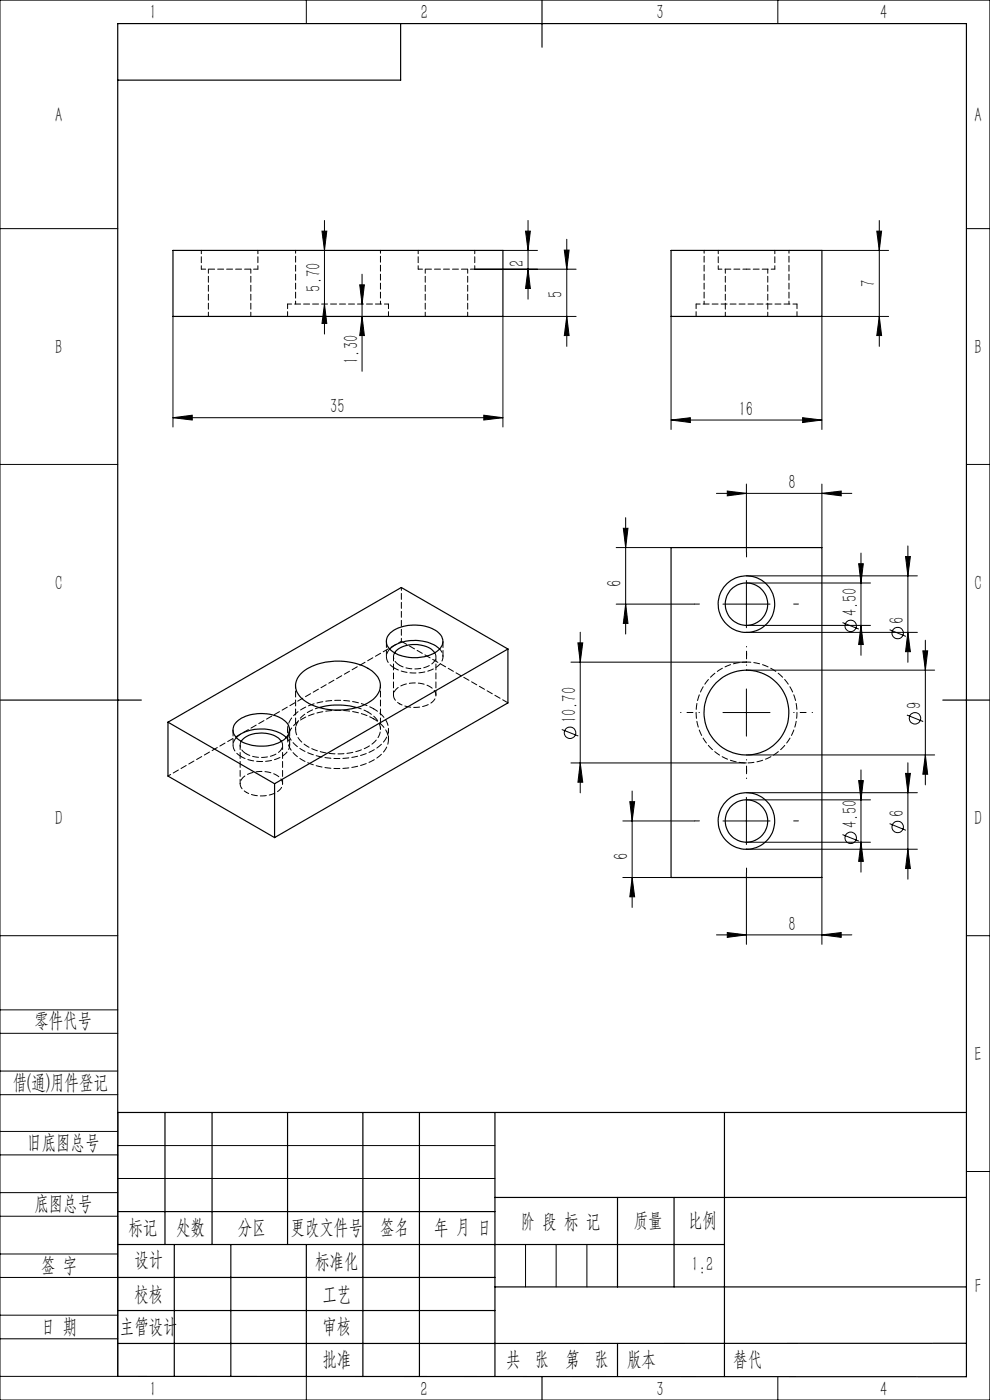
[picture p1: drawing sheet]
<svg xmlns="http://www.w3.org/2000/svg" width="210mm" height="297mm" viewBox="0 0 210 297" stroke-linecap="round" stroke-linejoin="round" font-family="sans-serif">
<g fill="none" stroke="#000" stroke-width=".21">
<path d="M0 0h210v297h-210zM65 0v5M165 0v5M0 48.5h25M68.3 49h1l-.5 4.1zM68.8 46.8v24.1M76.8 58.2v20.6M100.7 57.1h21.5M106.7 53.1h7.3M111.5 49h1l-.5 4.1zM112 57.1l.5 4.1h-1zM112 46.8v16.7"/>
<path d="M119.7 53.1h1l-.5 4zM120.2 50.8v22.7M174.3 53.1h14.2M186 49h1l-.5 4.1zM186.5 46.8v26.7M205 48.5h5M36.7 67.1v23.5M68.8 64.5l.5 4.1h-1zM76.3 60.4h1l-.5 4.1zM76.8 67.1l.5 4.1h-1zM120.2 67.1l.5 4.1h-1zM122.2 67.1h-15.5v23.5"/>
<path d="M142.3 67.1v24M186.5 67.1l.5 4.1h-1zM188.5 67.1h-14.2v24M0 98.5h25M36.7 88.6l4.1-.5v1zM36.7 88.6h70M102.6 88.1l4.1 .5-4.1 .5zM142.3 89.1l4.1-.5v1zM142.3 89.1h32M170.3 88.6l4 .5-4 .5zM205 98.5h5M130.7 116.2h11.6"/>
<path d="M132.2 112.1h1l-.5 4.1zM132.7 109.8v24.7M152 104.7h28.7M154.3 104.2l4 .5-4 .5zM158.3 102.7v14.5M174.3 104.7l4.1-.5v1zM174.3 102.7v13.5M182.1 119.6h1l-.5 4.1zM182.6 117.3v21.7M192.1 118.1h1l-.5 4.1zM192.6 115.8v24.7M122.6 136.4h1l-.5 4.1z"/>
<path d="M123.1 134.1v34.1M130.7 128.2h16.7M132.7 128.2l.5 4.1h-1zM153.4 128.2h9.9M158.3 123.2v10M158.3 134.2h36.3M158.3 122.2h36.3M158.3 132.7h26.3M158.3 123.7h26.3M178.7 132.1l3.5 1.4M182.6 132.7l.5 4h-1zM188.7 133.6l3.5 1.4"/>
<path d="M192.6 134.2l.5 4.1h-1zM195.8 138.1h1l-.5 4.1zM196.3 135.8v30.7M119.2 154.8l3.5 1.3M121.1 140.5h37.2M153.4 151.2h9.9M158.3 146.2v10M158.3 142.2h40M192.4 151.7l3.4 1.4M121.1 161.9h37.2M123.1 161.9l.5 4h-1zM132.1 174.2h15.3"/>
<path d="M133.6 170.1h1l-.5 4.1zM134.1 167.8v24.7M153.4 174.2h9.9M158.3 169.2v10M158.3 160.2h40M158.3 168.2h36.3M158.3 178.7h26.3M158.3 169.7h26.3M178.7 177.1l3.5 1.3M182.1 165.6h1l-.5 4.1zM182.6 178.7l.5 4h-1zM182.6 163.3v21.7"/>
<path d="M188.7 174.7l3.5 1.4M192.1 164.1h1l-.5 4.1zM192.6 161.8v24.7M196.3 160.2l.5 4h-1zM0 198.5h25M132.1 186.2h10.2M134.1 186.2l.5 4h-1zM152 198.3h28.7M154.3 197.8l4 .5-4 .6zM158.3 185.2v15.1M158.3 180.2h36.3M174.3 198.3l4.1-.5v1.1z"/>
<path d="M174.3 186.2v14.1M192.6 180.2l.5 4.1h-1zM205 198.5h5M0 214.2h25M0 219.2h25M0 232.2h25M0 227.2h25M25 236v56h-25M0 245h25M0 240h25M0 258h25M0 253h25"/>
<path d="M25 243h80M25 250h80M205 248.5h5M0 271h25M0 266h25M0 279h25M111.5 264v9M118 264v9M124.5 264v9M0 284h25M65 292.1v4.9M153.7 292h.1"/>
<path d="M165 292v5"/>
<circle cx="180.4" cy="132.8" r="1.22"/>
<circle cx="190.4" cy="134.3" r="1.2"/>
<circle cx="120.9" cy="155.4" r="1.21"/>
<circle cx="194.1" cy="152.4" r="1.21"/>
<circle cx="180.4" cy="177.7" r="1.22"/>
<circle cx="190.4" cy="175.4" r="1.2"/>
</g>
<path d="M148.4 151.2h-4M158.4 141.2v-4.1M168.4 151.2h4M158.4 161.2v4" fill="none" stroke="#000" stroke-width=".21" stroke-dasharray="30.5 1.3 1.3 1.3" stroke-dashoffset="30.4"/>
<path d="M158.4 118.2v-1.1M148.4 128.2h-1M158.4 138.2v1M168.4 128.2h1M148.4 174.2h-1M158.4 164.2v-1.1M168.4 174.2h1M158.4 184.2v1" fill="none" stroke="#000" stroke-width=".21" stroke-dasharray="30.5 1.3 1.3 1.3"/>
<g fill="none" stroke="#000" stroke-width=".25">
<path d="M85 5v12h-60M115 0v10M36.7 53.1h70v14h-70zM142.3 53.1h32v14h-32zM142.3 116.2h32v70h-32zM82.7 137.7a8.8 8.8 0 0 1 10.3-.2l.2 .2M82.8 134.3a8.8 8.8 0 0 1 10.2-.1 2.36 2.36 0 0 1-.4 4 8.8 8.8 0 0 1-9.9-.4 2.32 2.32 0 0 1 .1-3.5zM83.7 138.5a6.2 6.2 0 0 1 7.3-1.1l.6 .4 .6 .7M107.7 137.7l-49.5 28.6M107.7 137.7v11.4l-49.5 28.6M107.7 137.7l-22.6-13.1-49.5 28.6M0 148.5h30"/>
<path d="M35.6 153.2l22.6 13.1M35.6 153.2v11.4l22.6 13.1M50.1 156.5a8.7 8.7 0 0 1 9.4-1l1.2 1M50.3 153.1a8.6 8.6 0 0 1 10.4 .1 2.48 2.48 0 0 1-.9 4 9.1 9.1 0 0 1-9.3-.4 2.3 2.3 0 0 1-.2-3.7zM51.2 157.3a6.1 6.1 0 0 1 7.6-.9l.9 .9M63.7 143a12.1 12.1 0 0 1 10.5-2.5 8.3 8.3 0 0 1 6.1 3.5 3.7 3.7 0 0 1-1.9 4.9 13.7 13.7 0 0 1-13.7-.2 3.5 3.5 0 0 1-1-5.7zM67.7 150.1a15.3 15.3 0 0 1 8 0M200 148.5h10M58.2 166.3v11.4M25 236h180M35 236v28M45 236v28"/>
<path d="M61 236v28M77 236v56M89 236v56M105 236v56M153.7 236v56M25 257h80M105 254h100M131 254v19M143 254v19M25 264h128.7M25 271h80M25 278h80"/>
<path d="M37 264v28M49 264v28M65 264.1v28M105 273h100M25 292l180 .1v-287.1h-180v287M115 292v5M131 285v7M205 285h-180"/>
<circle cx="158.3" cy="128.2" r="6"/>
<circle cx="158.4" cy="128.2" r="4.5"/>
<circle cx="158.3" cy="151.2" r="9"/>
<circle cx="158.3" cy="174.2" r="6"/>
<circle cx="158.4" cy="174.2" r="4.5"/>
</g>
<g fill="#000">
<path d="M186.5 67.1l.5 4.1h-1zM186 49h1l-.5 4.1zM132.7 128.2l.5 4.1h-1zM132.2 112.1h1l-.5 4.1zM192.6 134.2l.5 4.1h-1zM192.1 118.1h1l-.5 4.1zM192.6 180.2l.5 4.1h-1zM192.1 164.1h1l-.5 4.1zM182.6 132.7l.5 4h-1zM182.1 119.6h1l-.5 4.1zM182.6 178.7l.5 4h-1zM182.1 165.6h1l-.5 4.1zM112 57.1l.5 4.1h-1zM111.5 49h1l-.5 4.1zM120.2 67.1l.5 4.1h-1zM119.7 53.1h1l-.5 4zM76.8 67.1l.5 4.1h-1zM76.3 60.4h1l-.5 4.1z"/>
<path d="M142.3 89.1l4.1-.5v1zM170.3 88.6l4 .5-4 .5zM154.3 104.2l4 .5-4 .5zM174.3 104.7l4.1-.5v1zM154.3 197.8l4 .5-4 .6zM174.3 198.3l4.1-.5v1.1zM36.7 88.6l4.1-.5v1zM102.6 88.1l4.1 .5-4.1 .5z"/>
<path d="M195.8 138.1h1l-.5 4.1zM196.3 160.2l.5 4h-1zM133.6 170.1h1l-.5 4.1zM134.1 186.2l.5 4h-1zM122.6 136.4h1l-.5 4.1zM123.1 161.9l.5 4h-1zM68.3 49h1l-.5 4.1zM68.8 64.5l.5 4.1h-1z"/>
</g>
<path d="M42.7 53.1v4M54.7 57.1v-4M88.7 53.1v4M100.7 57.1v-4M152.4 57.1h6M152.4 53.1v4M158.4 57.1h6M164.4 57.1v-4M52.3 159.9a6.6 6.6 0 0 0 7.1-.6 1.66 1.66 0 0 0 .3-2M61 154.7v2.2M82.4 156.9v-2.2M84.8 141.1a6.6 6.6 0 0 0 7.1-.5 1.66 1.66 0 0 0 .3-2.1" fill="none" stroke="#000" stroke-width=".21" stroke-dasharray="1.3 .6" stroke-dashoffset=".5"/>
<g fill="none" stroke="#000" stroke-width=".21" stroke-dasharray="1.3 .6" stroke-dashoffset=".4">
<path d="M44.2 57.1v10M90.2 57.1v10M153.9 57.1v10M53.2 67.1v-10M82.4 64.5h-21.4M99.2 67.1v-10M162.9 67.1v-10M169.1 64.5h-21.4M83.5 139.3v8.2M50.9 158.1v8.2M78.1 151.1a4.2 4.2 0 0 1 2.5 4.4 6.8 6.8 0 0 1-5.3 4 12.9 12.9 0 0 1-11.3-2.1 3.5 3.5 0 0 1 .4-5.7l1.3-.8 2-.8M83.7 141.8a8.9 8.9 0 0 0 9.5-.8 2.24 2.24 0 0 0 .1-3.3"/>
<path d="M92.5 147.5v-8.2M158.4 140.5a10.7 10.7 0 0 1 9.3 15.8 10.7 10.7 0 0 1-18.4 .6 10.7 10.7 0 0 1 8.4-16.4h.7M51.2 160.5a8.9 8.9 0 0 0 9.5-.8 2.24 2.24 0 0 0 0-3.2M59.9 166.3v-8.2"/>
</g>
<path d="M42.7 57.1h12M88.7 57.1h12M61 64.5v2.6M82.4 67.1v-2.6M147.7 64.5v2.6M169.1 67.1v-2.6M75.7 150.1l2.4 1M79.3 150.4a4.9 4.9 0 0 1 3 5.2 7.5 7.5 0 0 1-5.4 4.6 16.2 16.2 0 0 1-13.9-1.9 4.2 4.2 0 0 1 .1-7.2 16.3 16.3 0 0 1 16.2-.7M79.3 152.5a4.9 4.9 0 0 1 3 5.2 7.4 7.4 0 0 1-5.4 4.6 16.2 16.2 0 0 1-13.9-1.8 4.2 4.2 0 0 1 .1-7.3 16.3 16.3 0 0 1 16.2-.7" fill="none" stroke="#000" stroke-width=".21" stroke-dasharray="1.3 .6" stroke-dashoffset=".3"/>
<path d="M62.7 53.1v11.4M149.4 53.1v11.4M80.7 64.5v-11.4M167.4 64.5v-11.4M62.7 145.4v9.3M80.7 154.7v-9.3M84.8 149.3a6.6 6.6 0 0 0 7.1-.6 1.82 1.82 0 0 0-.6-3 6.5 6.5 0 0 0-7.4 .6 1.87 1.87 0 0 0 .9 3M52.3 168.1a6.6 6.6 0 0 0 7.1-.6 1.82 1.82 0 0 0-.6-3 6.5 6.5 0 0 0-7.4 .6 1.87 1.87 0 0 0 .9 3" fill="none" stroke="#000" stroke-width=".21" stroke-dasharray="1.3 .6" stroke-dashoffset=".7"/>
<path d="M82.7 137.7a2.39 2.39 0 0 0 .7 3.8l.3 .3M50.1 156.5a2.39 2.39 0 0 0 .7 3.8l.4 .2" fill="none" stroke="#000" stroke-width=".21" stroke-dasharray="1.3 .6" stroke-dashoffset=".1"/>
<path d="M82 136v3.3M83.7 138.5a1.89 1.89 0 0 0 1.1 2.6M94 139.3v-3.3M49.4 154.8v3.3M51.2 157.3a1.89 1.89 0 0 0 1.1 2.6M61.4 158.1v-3.3M107.8 149.1l-22.7-13.1" fill="none" stroke="#000" stroke-width=".21" stroke-dasharray="1.3 .6"/>
<path d="M85.1 136l-49.5 28.6M85.1 124.6v11.4" fill="none" stroke="#000" stroke-width=".21" stroke-dasharray="1.3 .6" stroke-dashoffset=".6"/>
<g font-size="4.4">
<text x="31.7" y="4.1">1</text>
<text x="89.2" y="4.1">2</text>
<text x="139.2" y="4.1">3</text>
<text x="186.7" y="4.1">4</text>
<text x="11.7" y="25.9">A</text>
<text x="206.7" y="25.9">A</text>
<text x="111.1" y="56.6" transform="rotate(-90 111.1 56.6)">2</text>
<text x="68" y="61.9" transform="rotate(-90 68 61.9)">5.70</text>
<text x="119.4" y="63.2" transform="rotate(-90 119.4 63.2)">5</text>
<text x="185.7" y="60.9" transform="rotate(-90 185.7 60.9)">7</text>
<text x="11.7" y="75.1">B</text>
<text x="75.9" y="77.2" transform="rotate(-90 75.9 77.2)">1.30</text>
<text x="206.7" y="75.1">B</text>
<text x="70.1" y="87.7">35</text>
<text x="156.7" y="88.2">16</text>
<text x="167.2" y="103.8">8</text>
<text x="11.7" y="125.1">C</text>
<text x="131.9" y="124.5" transform="rotate(-90 131.9 124.5)">6</text>
<text x="206.7" y="125.1">C</text>
<text x="181.8" y="130.8" transform="rotate(-90 181.8 130.8)">4.50</text>
<text x="191.7" y="132.3" transform="rotate(-90 191.7 132.3)">6</text>
<text x="122.2" y="153.4" transform="rotate(-90 122.2 153.4)">10.70</text>
<text x="195.4" y="150.4" transform="rotate(-90 195.4 150.4)">9</text>
<text x="191.7" y="173.4" transform="rotate(-90 191.7 173.4)">6</text>
<text x="11.7" y="175.1">D</text>
<text x="181.8" y="175.7" transform="rotate(-90 181.8 175.7)">4.50</text>
<text x="206.7" y="175.1">D</text>
<text x="133.2" y="182.4" transform="rotate(-90 133.2 182.4)">6</text>
<text x="167.2" y="197.4">8</text>
<text x="7.3" y="217.9">零件代号</text>
<text x="206.7" y="225.1">E</text>
<text x="2.7" y="231">借(通)用件登记</text>
<text x="5.8" y="243.7">旧底图总号</text>
<text x="7.3" y="256.8">底图总号</text>
<text x="27.2" y="261.9">标记</text>
<text x="37.4" y="261.9">处数</text>
<text x="50.5" y="261.9">分区</text>
<text x="61.7" y="261.9">更改文件号</text>
<text x="80.6" y="261.9">签名</text>
<text x="92.1" y="261.9">年 月 日</text>
<text x="110.5" y="260.4">阶 段 标 记</text>
<text x="134.4" y="260.4">质量</text>
<text x="145.9" y="260.4">比例</text>
<text x="8.7" y="269.8">签 字</text>
<text x="28.5" y="268.7">设计</text>
<text x="66.9" y="269">标准化</text>
<text x="146.7" y="269.7">1:2</text>
<text x="28.5" y="275.9">校核</text>
<text x="68.4" y="275.9">工艺</text>
<text x="206.8" y="274.4">F</text>
<text x="8.7" y="282.9">日 期</text>
<text x="25.4" y="282.9">主管设计</text>
<text x="68.4" y="282.8">审核</text>
<text x="68.4" y="289.9">批准</text>
<text x="107.4" y="289.9">共 张</text>
<text x="120" y="289.9">第 张</text>
<text x="133" y="289.9">版本</text>
<text x="155.5" y="289.9">替代</text>
<text x="31.7" y="296.2">1</text>
<text x="89.2" y="296.2">2</text>
<text x="139.2" y="296.2">3</text>
<text x="186.7" y="296.2">4</text>
</g>
</svg>
